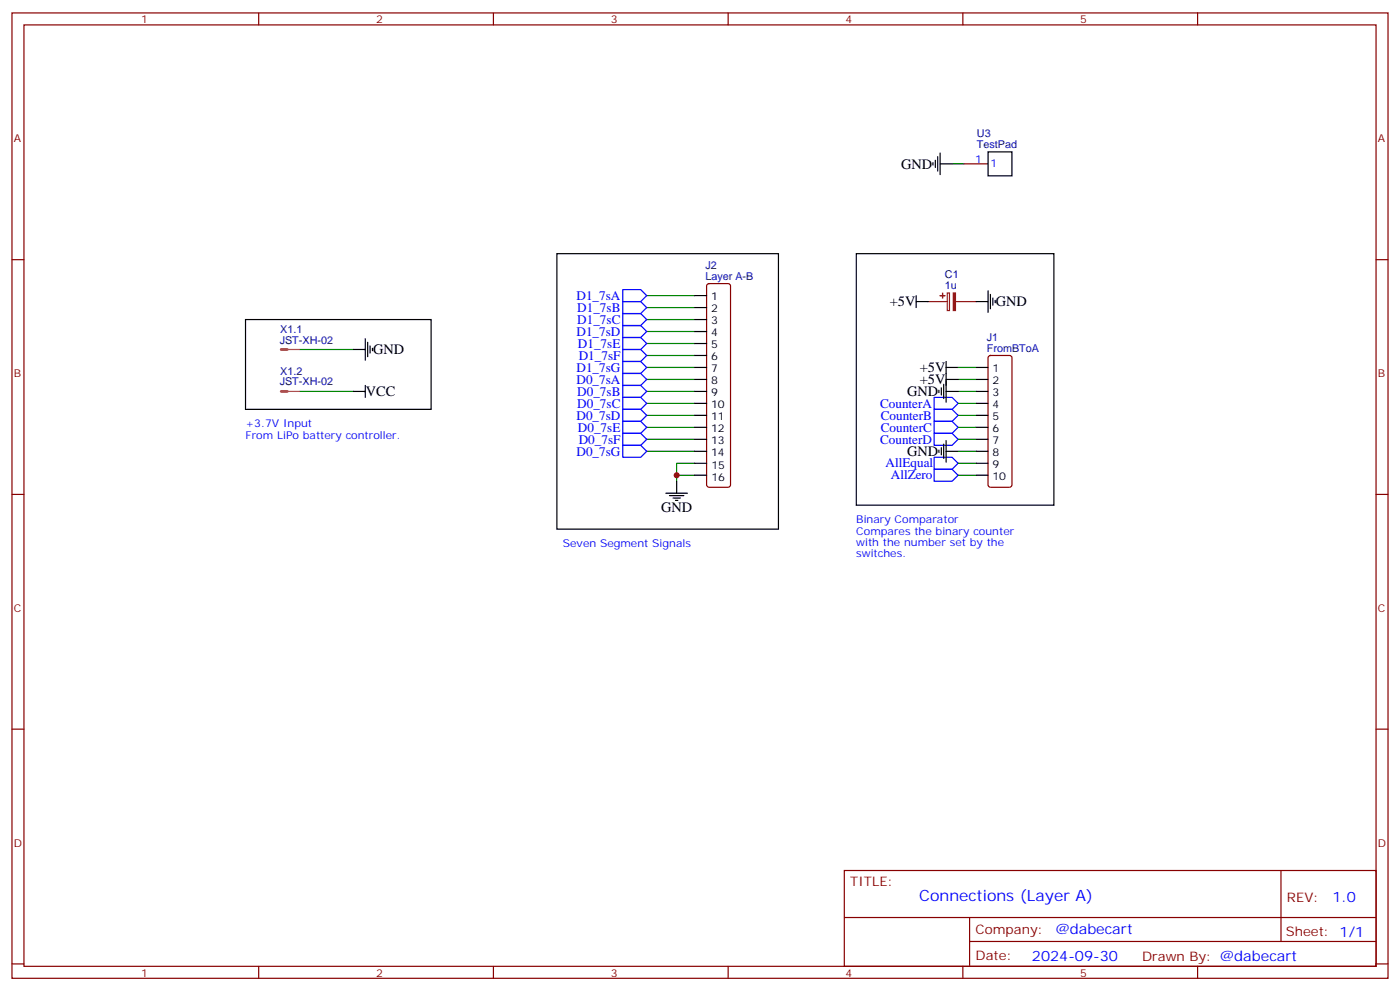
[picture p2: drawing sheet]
<svg xmlns="http://www.w3.org/2000/svg" width="412mm" height="292mm" viewBox="0 0 412 292" stroke-linecap="round" stroke-linejoin="round" font-family="sans-serif">
<g fill="none" stroke="#870000" stroke-width=".35">
<path d="M3.5 3.8h405.4v284.3h-405.4zM7.1 7.3h398.2v277.3h-398.2zM76.2 3.8v3.5M145.3 3.8v3.5M214.5 3.8v3.5M283.6 3.8v3.5M352.8 3.8v3.5M284 48.3h7M3.5 76.5h3.6M405.3 76.5h3.6M208.4 83.7l.4-.2h5.7l.5 .2 .2 .5v58.6l-.2 .5-.5 .2h-5.7l-.5-.2-.2-.5v-58.6zM291.3 104.9l.4-.2h5.7l.5 .2 .2 .5v37.4l-.2 .5-.5 .2h-5.7l-.5-.2-.2-.5v-37.4z"/>
<path d="M3.5 145.6h3.6M405.3 145.6h3.6M3.5 214.8h3.6M405.3 214.8h3.6M248.7 256.4h156.6v28.2h-156.6zM377.3 256.4v20.9M248.7 270.2h156.5M285.6 277.3h119.6M285.6 270.2v14.2M3.5 283.9h3.6M76.2 284.6v3.5M145.3 284.6v3.5"/>
<path d="M214.5 284.6v3.5M283.6 284.6v3.5M352.8 284.6v3.5M405.3 283.9h3.6"/>
</g>
<g fill="none" stroke="#008700" stroke-width=".35">
<path d="M280.5 48.3h3.5M190.5 87.1h14.1M190.5 90.6h14.1M190.5 94.1h14.1M190.5 97.6h14.1M88.2 115.3h15.9M88.2 102.9h15.9M190.5 118.8h14.1M190.5 115.3h14.1M190.5 111.8h14.1M190.5 101.2h14.1M190.5 104.7h14.1"/>
<path d="M190.5 108.2h14.1M282.2 118.8h5.3M282.2 115.3h5.3M282.2 111.8h5.3M282.2 108.2h5.3M190.5 132.9h14.1M190.5 129.4h14.1M190.5 125.9h14.1M190.5 122.3h14.1M204.6 136.5h-5.3v3.5M204.6 140h-5.3v1.7M282.2 132.9h5.3"/>
<path d="M282.2 129.4h5.3M282.2 125.9h5.3M282.2 122.3h5.3M282.2 140h5.3M282.2 136.5h5.3"/>
</g>
<g fill="none" stroke="#000" stroke-width=".35">
<path d="M274.8 47.9v.7M275.5 47.2v2.1M276.2 46.1v4.3M276.9 48.3h3.6M276.9 45.1v6.3M291 44.7h7.1v7.1h-7.1zM164 74.7h65.3v81.2h-65.3zM252.2 74.7h58.2v74.1h-58.2zM72.3 94.1h54.7v26.5h-54.7zM107.6 99.8v6.3M204.6 87.1h3.5M204.6 90.6h3.5"/>
<path d="M204.6 94.1h3.5M204.6 97.6h3.5M269.9 88.8h3.5M269.9 87.1v3.5M287.5 88.8h3.5M291 85.7v6.3M291.7 86.7v4.2M292.5 87.8v2.1M293.2 88.5v.7M104.1 115.3h3.5M104.1 102.9h3.5M107.6 113.5v3.6"/>
<path d="M108.3 100.8v4.3M109 101.9v2.1M109.7 102.6v.7M204.6 101.2h3.5M204.6 104.7h3.5M204.6 108.2h3.5M204.6 111.8h3.5M204.6 115.3h3.5M204.6 118.8h3.5M276.6 114.9v.7M277.3 114.2v2.1M278 113.2v4.2"/>
<path d="M278.7 108.2h3.5M278.7 111.8h3.5M278.7 115.3h3.5M278.7 106.5v12M287.5 108.2h3.5M287.5 111.8h3.5M287.5 115.3h3.5M287.5 118.8h3.5M204.6 122.3h3.5M204.6 125.9h3.5M204.6 129.4h3.5M204.6 132.9h3.5"/>
<path d="M204.6 136.5h3.5M204.6 140h3.5M276.6 132.6v.7M277.3 131.9v2.1M278 130.8v4.2M278.7 132.9h3.5M278.7 129.8v6.3M287.5 122.3h3.5M287.5 125.9h3.5M287.5 129.4h3.5M287.5 132.9h3.5M287.5 136.5h3.5"/>
<path d="M287.5 140h3.5M196.1 145.3h6.4M197.2 146h4.2M198.3 146.7h2.1M199 147.4h.7M199.3 141.7v3.6"/>
</g>
<g fill="none" stroke="#00f" stroke-width=".35">
<path d="M183.4 99.4h5.3l1.8 1.8-1.8 1.7h-5.3zM183.4 95.9h5.3l1.8 1.7-1.8 1.8h-5.3zM183.4 92.4h5.3l1.8 1.7-1.8 1.8h-5.3zM183.4 88.8h5.3l1.8 1.8-1.8 1.8h-5.3zM183.4 85.3h5.3l1.8 1.8-1.8 1.7h-5.3zM183.4 110h5.3l1.8 1.8-1.8 1.7h-5.3zM183.4 113.5h5.3l1.8 1.8-1.8 1.8h-5.3zM183.4 117.1h5.3l1.8 1.7-1.8 1.8h-5.3zM183.4 106.5h5.3l1.8 1.7-1.8 1.8h-5.3zM183.4 102.9h5.3l1.8 1.8-1.8 1.8h-5.3zM275.2 117.1h5.3l1.7 1.7-1.7 1.8h-5.3zM183.4 120.6h5.3l1.8 1.7-1.8 1.8h-5.3z"/>
<path d="M183.4 124.1h5.3l1.8 1.8-1.8 1.7h-5.3zM183.4 127.6h5.3l1.8 1.8-1.8 1.8h-5.3zM183.4 131.2h5.3l1.8 1.7-1.8 1.8h-5.3zM275.2 120.6h5.3l1.7 1.7-1.7 1.8h-5.3zM275.2 124.1h5.3l1.7 1.8-1.7 1.7h-5.3zM275.2 127.6h5.3l1.7 1.8-1.7 1.8h-5.3zM275.2 134.7h5.3l1.7 1.8-1.7 1.7h-5.3zM275.2 138.2h5.3l1.7 1.8-1.7 1.7h-5.3z"/>
</g>
<path d="M82.8 115.3h1.8M82.8 102.9h1.8" fill="none" stroke="#a64a4a" stroke-width=".85"/>
<path d="M84.7 115.3h3.5M84.7 102.9h3.5" fill="none" stroke="#a64a4a" stroke-width=".35"/>
<path d="M273.4 88.8h5.6M279 86.3h.7v5.2h-.7zM281.5 88.8h6" fill="none" stroke="#8c2424" stroke-width=".35"/>
<g fill="#8c2424" stroke="#8c2424" stroke-width=".35">
<path d="M280.8 86.3h.6v5.2h-.6z"/>
<path d="M277.6 86.4l.1 1.4z"/>
<path d="M276.9 87.1h1.4z"/>
</g>
<circle cx="199.3" cy="140" r=".88" fill="#c00"/>
<text font-size="4.6" fill="#00f" x="270.8" y="265.4">Connections (Layer A)</text>
<g font-size="4.2">
<text x="265.5" y="49.7">GND</text>
<text x="262.1" y="90.3">+5V</text>
<text x="293.3" y="90.3">GND</text>
<text x="109.9" y="104.4">GND</text>
<text x="271" y="109.7">+5V</text>
<text x="271" y="113.2">+5V</text>
<text x="107.8" y="116.7">VCC</text>
<text x="267.2" y="116.7">GND</text>
<text x="267.2" y="134.4">GND</text>
<text x="194.7" y="150.9">GND</text>
</g>
<g font-size="4.2" fill="#00f">
<text x="392.5" y="265.7">1.0</text>
<text x="310.9" y="275.2">@dabecart</text>
<text x="304" y="283">2024-09-30</text>
</g>
<g font-size="3.9" fill="#00f">
<text x="169.8" y="88.3">D1_7sA</text>
<text x="170" y="95.4">D1_7sC</text>
<text x="170" y="91.8">D1_7sB</text>
<text x="169.8" y="98.9">D1_7sD</text>
<text x="170.2" y="102.4">D1_7sE</text>
<text x="170.5" y="106">D1_7sF</text>
<text x="169.8" y="113">D0_7sA</text>
<text x="169.8" y="109.5">D1_7sG</text>
<text x="170" y="116.6">D0_7sB</text>
<text x="169.8" y="123.6">D0_7sD</text>
<text x="170" y="120.1">D0_7sC</text>
<text x="259.2" y="120.2">CounterA</text>
<text x="259.4" y="123.7">CounterB</text>
<text x="170.2" y="127.1">D0_7sE</text>
<text x="170.5" y="130.7">D0_7sF</text>
<text x="259.2" y="130.8">CounterD</text>
<text x="259.4" y="127.2">CounterC</text>
<text x="169.8" y="134.2">D0_7sG</text>
<text x="260.9" y="137.7">AllEqual</text>
<text x="262.4" y="141.1">AllZero</text>
</g>
<g font-size="3.9" fill="#800">
<text x="250.5" y="261">TITLE:</text>
<text x="379.1" y="265.7">REV:</text>
<text x="287.4" y="275.2">Company:</text>
<text x="378.7" y="275.8">Sheet: 1/1</text>
<text x="287.4" y="282.9">Date:</text>
<text x="336.4" y="282.9">Drawn By: @dabecart</text>
</g>
<g font-size="3.2" fill="#800">
<text x="41.6" y="6.8">1</text>
<text x="110.8" y="6.8">2</text>
<text x="179.9" y="6.8">3</text>
<text x="249.1" y="6.8">4</text>
<text x="318.2" y="6.8">5</text>
<text x="4.1" y="41.9">A</text>
<text x="405.9" y="41.9">A</text>
<text x="4.1" y="111.1">B</text>
<text x="405.9" y="111.1">B</text>
<text x="4.1" y="180.2">C</text>
<text x="405.9" y="180.2">C</text>
<text x="4.1" y="249.3">D</text>
<text x="405.9" y="249.3">D</text>
<text x="41.6" y="287.6">1</text>
<text x="110.8" y="287.6">2</text>
<text x="179.9" y="287.6">3</text>
<text x="249.1" y="287.6">4</text>
<text x="318.2" y="287.6">5</text>
</g>
<g font-size="3.2" fill="#000080">
<text x="287.8" y="40.5">U3</text>
<text x="287.8" y="43.7">TestPad</text>
<text x="207.8" y="82.5">Layer A-B</text>
<text x="207.8" y="79.3">J2</text>
<text x="278.4" y="82">C1</text>
<text x="278.4" y="85.2">1u</text>
<text x="82.4" y="101.2">JST-XH-02</text>
<text x="82.6" y="98">X1.1</text>
<text x="290.7" y="100.5">J1</text>
<text x="290.7" y="103.6">FromBToA</text>
<text x="82.4" y="113.5">JST-XH-02</text>
<text x="82.6" y="110.3">X1.2</text>
</g>
<g font-size="3.2" fill="#00f">
<text x="287.3" y="47.9">1</text>
<text x="291.7" y="49.3">1</text>
<text x="72.3" y="125.9">+3.7V Input</text>
<text x="72.3" y="129.4">From LiPo battery controller.</text>
<text x="252.2" y="154.1">Binary Comparator</text>
<text x="165.8" y="161.1">Seven Segment Signals</text>
<text x="252.2" y="157.6">Compares the binary counter</text>
<text x="252.2" y="160.8">with the number set by the</text>
<text x="252.2" y="164">switches.</text>
</g>
<g font-size="3.2">
<text x="209.4" y="88.5">1</text>
<text x="209.4" y="92">2</text>
<text x="209.4" y="95.5">3</text>
<text x="209.4" y="99.1">4</text>
<text x="209.4" y="102.6">5</text>
<text x="209.4" y="106.1">6</text>
<text x="209.4" y="109.6">7</text>
<text x="209.4" y="113.2">8</text>
<text x="292.3" y="109.6">1</text>
<text x="292.3" y="113.2">2</text>
<text x="209.4" y="116.7">9</text>
<text x="292.3" y="116.7">3</text>
<text x="209.4" y="120.2">10</text>
<text x="209.4" y="123.8">11</text>
<text x="292.3" y="120.2">4</text>
<text x="292.3" y="123.8">5</text>
<text x="209.4" y="127.3">12</text>
<text x="209.4" y="130.8">13</text>
<text x="292.3" y="127.3">6</text>
<text x="292.3" y="130.8">7</text>
<text x="209.4" y="134.3">14</text>
<text x="292.3" y="134.3">8</text>
<text x="292.3" y="137.9">9</text>
<text x="209.5" y="138.2">15</text>
<text x="209.5" y="141.7">16</text>
<text x="292.3" y="141.4">10</text>
</g>
</svg>
